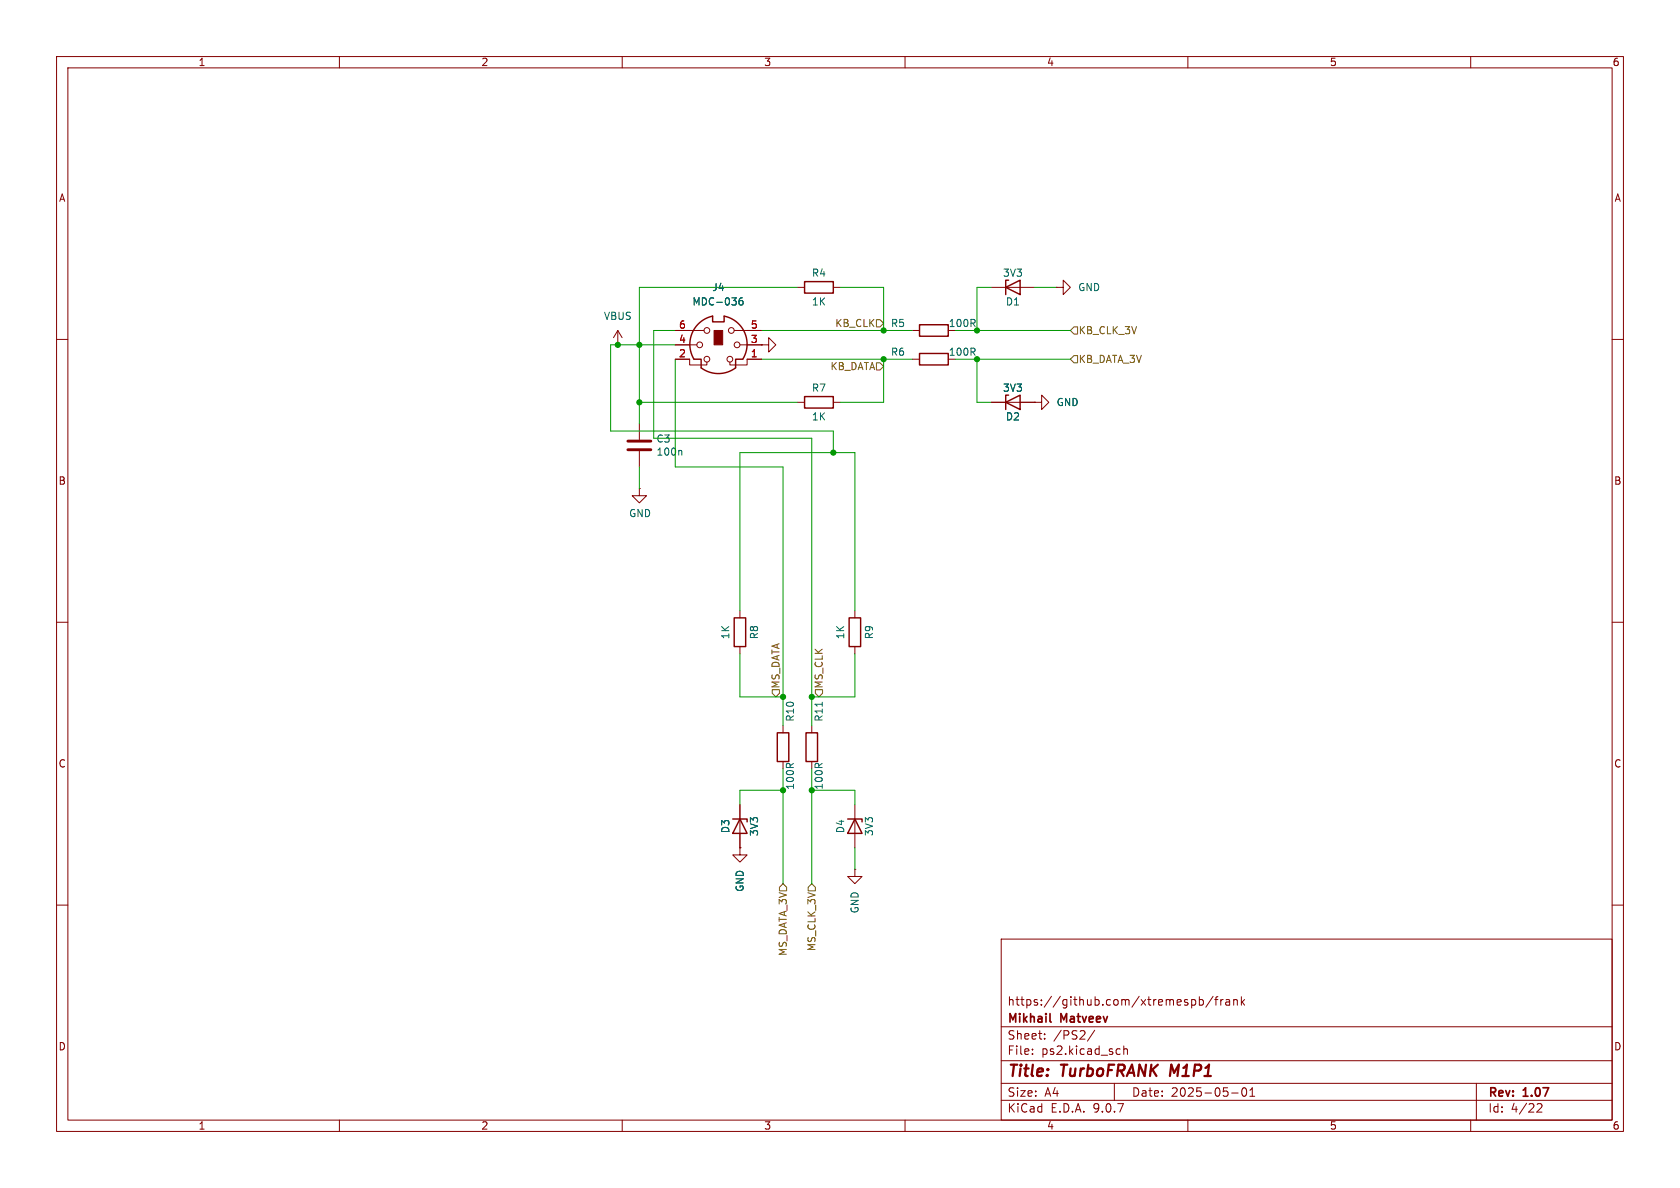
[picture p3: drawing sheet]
(kicad_sch
 (version 20250114)
 (generator "eeschema")
 (generator_version "9.0")
 (paper "A4")
 (title_block
  (title "${NAME}")
  (date "2025-05-01")
  (rev "${VERSION}")
  (company "Mikhail Matveev")
  (comment 1 "https://github.com/xtremespb/frank"))
 (lib_symbols
  (symbol "Connector:Mini-DIN-6"
   (pin_names
    (offset 1.016)) (exclude_from_sim no) (in_bom yes) (on_board yes)
   (property "Reference" "J" (at 0 6.35 0) (effects (font (size 1.27 1.27))))
   (property "Value" "Mini-DIN-6" (at 0 -6.35 0) (effects (font (size 1.27 1.27))))
   (property "Footprint" "" (at 0 0 0) (effects (font (size 1.27 1.27)) (hide yes)))
   (property "Datasheet" "http://service.powerdynamics.com/ec/Catalog17/Section%2011.pdf" (at 0 0 0) (effects (font (size 1.27 1.27)) (hide yes)))
   (property "Description" "6-pin Mini-DIN connector" (at 0 0 0) (effects (font (size 1.27 1.27)) (hide yes)))
   (symbol "Mini-DIN-6_0_1"
    (polyline (pts (xy -4.318 -2.54) (xy -3.048 -2.54) (xy -3.048 -4.064)) (stroke (width 0.254) (type default)) (fill (type none)))
    (polyline (pts (xy -3.81 0) (xy -5.08 0)) (stroke (width 0) (type default)) (fill (type none)))
    (circle (center -3.302 0) (radius 0.508) (stroke (width 0) (type default)) (fill (type none)))
    (polyline (pts (xy -2.54 2.54) (xy -5.08 2.54)) (stroke (width 0) (type default)) (fill (type none)))
    (circle (center -2.032 2.54) (radius 0.508) (stroke (width 0) (type default)) (fill (type none)))
    (circle (center -2.032 -2.54) (radius 0.508) (stroke (width 0) (type default)) (fill (type none)))
    (polyline (pts (xy -2.032 -3.048) (xy -2.032 -3.556) (xy -5.08 -3.556) (xy -5.08 -2.54)) (stroke (width 0) (type default)) (fill (type none)))
    (polyline (pts (xy -1.016 5.08) (xy -1.016 4.064) (xy 1.016 4.064) (xy 1.016 5.08)) (stroke (width 0.254) (type default)) (fill (type none)))
    (rectangle (start -0.762 2.54) (end 0.762 0) (stroke (width 0) (type default)) (fill (type outline)))
    (arc (start 3.048 -4.064) (mid 0 -5.08) (end -3.048 -4.064) (stroke (width 0.254) (type default)) (fill (type none)))
    (arc (start 1.016 5.08) (mid 4.6646 2.1356) (end 4.318 -2.54) (stroke (width 0.254) (type default)) (fill (type none)))
    (arc (start -4.318 -2.54) (mid -4.6241 2.1181) (end -1.016 5.08) (stroke (width 0.254) (type default)) (fill (type none)))
    (circle (center 2.032 -2.54) (radius 0.508) (stroke (width 0) (type default)) (fill (type none)))
    (polyline (pts (xy 2.032 -3.048) (xy 2.032 -3.556) (xy 5.08 -3.556) (xy 5.08 -2.54)) (stroke (width 0) (type default)) (fill (type none)))
    (circle (center 2.286 2.54) (radius 0.508) (stroke (width 0) (type default)) (fill (type none)))
    (polyline (pts (xy 2.794 2.54) (xy 5.08 2.54)) (stroke (width 0) (type default)) (fill (type none)))
    (circle (center 3.302 0) (radius 0.508) (stroke (width 0) (type default)) (fill (type none)))
    (polyline (pts (xy 4.318 -2.54) (xy 3.048 -2.54) (xy 3.048 -4.064)) (stroke (width 0.254) (type default)) (fill (type none)))
    (polyline (pts (xy 5.08 0) (xy 3.81 0)) (stroke (width 0) (type default)) (fill (type none))))
   (symbol "Mini-DIN-6_1_1"
    (pin passive line (at -7.62 2.54 0) (length 2.54) (name "~" (effects (font (size 1.27 1.27)))) (number "6" (effects (font (size 1.27 1.27)))))
    (pin passive line (at -7.62 0 0) (length 2.54) (name "~" (effects (font (size 1.27 1.27)))) (number "4" (effects (font (size 1.27 1.27)))))
    (pin passive line (at -7.62 -2.54 0) (length 2.54) (name "~" (effects (font (size 1.27 1.27)))) (number "2" (effects (font (size 1.27 1.27)))))
    (pin passive line (at 7.62 2.54 180) (length 2.54) (name "~" (effects (font (size 1.27 1.27)))) (number "5" (effects (font (size 1.27 1.27)))))
    (pin passive line (at 7.62 0 180) (length 2.54) (name "~" (effects (font (size 1.27 1.27)))) (number "3" (effects (font (size 1.27 1.27)))))
    (pin passive line (at 7.62 -2.54 180) (length 2.54) (name "~" (effects (font (size 1.27 1.27)))) (number "1" (effects (font (size 1.27 1.27))))))
   (embedded_fonts no))
  (symbol "Device:C"
   (pin_numbers (hide yes))
   (pin_names
    (offset 0.254)) (exclude_from_sim no) (in_bom yes) (on_board yes)
   (property "Reference" "C" (at 0.635 2.54 0) (effects (font (size 1.27 1.27)) (justify left)))
   (property "Value" "C" (at 0.635 -2.54 0) (effects (font (size 1.27 1.27)) (justify left)))
   (property "Footprint" "" (at 0.9652 -3.81 0) (effects (font (size 1.27 1.27)) (hide yes)))
   (property "Datasheet" "~" (at 0 0 0) (effects (font (size 1.27 1.27)) (hide yes)))
   (property "Description" "Unpolarized capacitor" (at 0 0 0) (effects (font (size 1.27 1.27)) (hide yes)))
   (symbol "C_0_1"
    (polyline (pts (xy -2.032 0.762) (xy 2.032 0.762)) (stroke (width 0.508) (type default)) (fill (type none)))
    (polyline (pts (xy -2.032 -0.762) (xy 2.032 -0.762)) (stroke (width 0.508) (type default)) (fill (type none))))
   (symbol "C_1_1"
    (pin passive line (at 0 3.81 270) (length 2.794) (name "~" (effects (font (size 1.27 1.27)))) (number "1" (effects (font (size 1.27 1.27)))))
    (pin passive line (at 0 -3.81 90) (length 2.794) (name "~" (effects (font (size 1.27 1.27)))) (number "2" (effects (font (size 1.27 1.27))))))
   (embedded_fonts no))
  (symbol "Device:D_Zener"
   (pin_numbers (hide yes))
   (pin_names
    (offset 1.016) (hide yes)) (exclude_from_sim no) (in_bom yes) (on_board yes)
   (property "Reference" "D" (at 0 2.54 0) (effects (font (size 1.27 1.27))))
   (property "Value" "D_Zener" (at 0 -2.54 0) (effects (font (size 1.27 1.27))))
   (property "Footprint" "" (at 0 0 0) (effects (font (size 1.27 1.27)) (hide yes)))
   (property "Datasheet" "~" (at 0 0 0) (effects (font (size 1.27 1.27)) (hide yes)))
   (property "Description" "Zener diode" (at 0 0 0) (effects (font (size 1.27 1.27)) (hide yes)))
   (symbol "D_Zener_0_1"
    (polyline (pts (xy -1.27 -1.27) (xy -1.27 1.27) (xy -0.762 1.27)) (stroke (width 0.254) (type default)) (fill (type none)))
    (polyline (pts (xy 1.27 0) (xy -1.27 0)) (stroke (width 0) (type default)) (fill (type none)))
    (polyline (pts (xy 1.27 -1.27) (xy 1.27 1.27) (xy -1.27 0) (xy 1.27 -1.27)) (stroke (width 0.254) (type default)) (fill (type none))))
   (symbol "D_Zener_1_1"
    (pin passive line (at -3.81 0 0) (length 2.54) (name "K" (effects (font (size 1.27 1.27)))) (number "1" (effects (font (size 1.27 1.27)))))
    (pin passive line (at 3.81 0 180) (length 2.54) (name "A" (effects (font (size 1.27 1.27)))) (number "2" (effects (font (size 1.27 1.27))))))
   (embedded_fonts no))
  (symbol "Device:R"
   (pin_numbers (hide yes))
   (pin_names
    (offset 0)) (exclude_from_sim no) (in_bom yes) (on_board yes)
   (property "Reference" "R" (at 2.032 0 90) (effects (font (size 1.27 1.27))))
   (property "Value" "R" (at 0 0 90) (effects (font (size 1.27 1.27))))
   (property "Footprint" "" (at -1.778 0 90) (effects (font (size 1.27 1.27)) (hide yes)))
   (property "Datasheet" "~" (at 0 0 0) (effects (font (size 1.27 1.27)) (hide yes)))
   (property "Description" "Resistor" (at 0 0 0) (effects (font (size 1.27 1.27)) (hide yes)))
   (symbol "R_0_1"
    (rectangle (start -1.016 -2.54) (end 1.016 2.54) (stroke (width 0.254) (type default)) (fill (type none))))
   (symbol "R_1_1"
    (pin passive line (at 0 3.81 270) (length 1.27) (name "~" (effects (font (size 1.27 1.27)))) (number "1" (effects (font (size 1.27 1.27)))))
    (pin passive line (at 0 -3.81 90) (length 1.27) (name "~" (effects (font (size 1.27 1.27)))) (number "2" (effects (font (size 1.27 1.27))))))
   (embedded_fonts no))
  (symbol "GND_1"
   (power)
   (pin_numbers (hide yes))
   (pin_names
    (offset 0) (hide yes)) (exclude_from_sim no) (in_bom yes) (on_board yes)
   (property "Reference" "#PWR" (at 0 -6.35 0) (effects (font (size 1.27 1.27)) (hide yes)))
   (property "Value" "GND" (at 0 -3.81 0) (effects (font (size 1.27 1.27))))
   (property "Footprint" "" (at 0 0 0) (effects (font (size 1.27 1.27)) (hide yes)))
   (property "Datasheet" "" (at 0 0 0) (effects (font (size 1.27 1.27)) (hide yes)))
   (property "Description" "Power symbol creates a global label with name \"GND\" , ground" (at 0 0 0) (effects (font (size 1.27 1.27)) (hide yes)))
   (symbol "GND_1_0_1"
    (polyline (pts (xy 0 0) (xy 0 -1.27) (xy 1.27 -1.27) (xy 0 -2.54) (xy -1.27 -1.27) (xy 0 -1.27)) (stroke (width 0) (type default)) (fill (type none))))
   (symbol "GND_1_1_1"
    (pin power_in line (at 0 0 270) (length 0) (name "~" (effects (font (size 1.27 1.27)))) (number "1" (effects (font (size 1.27 1.27))))))
   (embedded_fonts no))
  (symbol "GND_2"
   (power)
   (pin_numbers (hide yes))
   (pin_names
    (offset 0) (hide yes)) (exclude_from_sim no) (in_bom yes) (on_board yes)
   (property "Reference" "#PWR" (at 0 -6.35 0) (effects (font (size 1.27 1.27)) (hide yes)))
   (property "Value" "GND" (at 0 -3.81 0) (effects (font (size 1.27 1.27))))
   (property "Footprint" "" (at 0 0 0) (effects (font (size 1.27 1.27)) (hide yes)))
   (property "Datasheet" "" (at 0 0 0) (effects (font (size 1.27 1.27)) (hide yes)))
   (property "Description" "Power symbol creates a global label with name \"GND\" , ground" (at 0 0 0) (effects (font (size 1.27 1.27)) (hide yes)))
   (symbol "GND_2_0_1"
    (polyline (pts (xy 0 0) (xy 0 -1.27) (xy 1.27 -1.27) (xy 0 -2.54) (xy -1.27 -1.27) (xy 0 -1.27)) (stroke (width 0) (type default)) (fill (type none))))
   (symbol "GND_2_1_1"
    (pin power_in line (at 0 0 270) (length 0) (name "~" (effects (font (size 1.27 1.27)))) (number "1" (effects (font (size 1.27 1.27))))))
   (embedded_fonts no))
  (symbol "GND_3"
   (power)
   (pin_numbers (hide yes))
   (pin_names
    (offset 0) (hide yes)) (exclude_from_sim no) (in_bom yes) (on_board yes)
   (property "Reference" "#PWR" (at 0 -6.35 0) (effects (font (size 1.27 1.27)) (hide yes)))
   (property "Value" "GND" (at 0 -3.81 0) (effects (font (size 1.27 1.27))))
   (property "Footprint" "" (at 0 0 0) (effects (font (size 1.27 1.27)) (hide yes)))
   (property "Datasheet" "" (at 0 0 0) (effects (font (size 1.27 1.27)) (hide yes)))
   (property "Description" "Power symbol creates a global label with name \"GND\" , ground" (at 0 0 0) (effects (font (size 1.27 1.27)) (hide yes)))
   (symbol "GND_3_0_1"
    (polyline (pts (xy 0 0) (xy 0 -1.27) (xy 1.27 -1.27) (xy 0 -2.54) (xy -1.27 -1.27) (xy 0 -1.27)) (stroke (width 0) (type default)) (fill (type none))))
   (symbol "GND_3_1_1"
    (pin power_in line (at 0 0 270) (length 0) (name "~" (effects (font (size 1.27 1.27)))) (number "1" (effects (font (size 1.27 1.27))))))
   (embedded_fonts no))
  (symbol "GND_4"
   (power)
   (pin_numbers (hide yes))
   (pin_names
    (offset 0) (hide yes)) (exclude_from_sim no) (in_bom yes) (on_board yes)
   (property "Reference" "#PWR" (at 0 -6.35 0) (effects (font (size 1.27 1.27)) (hide yes)))
   (property "Value" "GND" (at 0 -3.81 0) (effects (font (size 1.27 1.27))))
   (property "Footprint" "" (at 0 0 0) (effects (font (size 1.27 1.27)) (hide yes)))
   (property "Datasheet" "" (at 0 0 0) (effects (font (size 1.27 1.27)) (hide yes)))
   (property "Description" "Power symbol creates a global label with name \"GND\" , ground" (at 0 0 0) (effects (font (size 1.27 1.27)) (hide yes)))
   (symbol "GND_4_0_1"
    (polyline (pts (xy 0 0) (xy 0 -1.27) (xy 1.27 -1.27) (xy 0 -2.54) (xy -1.27 -1.27) (xy 0 -1.27)) (stroke (width 0) (type default)) (fill (type none))))
   (symbol "GND_4_1_1"
    (pin power_in line (at 0 0 270) (length 0) (name "~" (effects (font (size 1.27 1.27)))) (number "1" (effects (font (size 1.27 1.27))))))
   (embedded_fonts no))
  (symbol "GND_6"
   (power)
   (pin_numbers (hide yes))
   (pin_names
    (offset 0) (hide yes)) (exclude_from_sim no) (in_bom yes) (on_board yes)
   (property "Reference" "#PWR" (at 0 -6.35 0) (effects (font (size 1.27 1.27)) (hide yes)))
   (property "Value" "GND" (at 0 -3.81 0) (effects (font (size 1.27 1.27))))
   (property "Footprint" "" (at 0 0 0) (effects (font (size 1.27 1.27)) (hide yes)))
   (property "Datasheet" "" (at 0 0 0) (effects (font (size 1.27 1.27)) (hide yes)))
   (property "Description" "Power symbol creates a global label with name \"GND\" , ground" (at 0 0 0) (effects (font (size 1.27 1.27)) (hide yes)))
   (symbol "GND_6_0_1"
    (polyline (pts (xy 0 0) (xy 0 -1.27) (xy 1.27 -1.27) (xy 0 -2.54) (xy -1.27 -1.27) (xy 0 -1.27)) (stroke (width 0) (type default)) (fill (type none))))
   (symbol "GND_6_1_1"
    (pin power_in line (at 0 0 270) (length 0) (name "~" (effects (font (size 1.27 1.27)))) (number "1" (effects (font (size 1.27 1.27))))))
   (embedded_fonts no))
  (symbol "power:GND"
   (power)
   (pin_numbers (hide yes))
   (pin_names
    (offset 0) (hide yes)) (exclude_from_sim no) (in_bom yes) (on_board yes)
   (property "Reference" "#PWR" (at 0 -6.35 0) (effects (font (size 1.27 1.27)) (hide yes)))
   (property "Value" "GND" (at 0 -3.81 0) (effects (font (size 1.27 1.27))))
   (property "Footprint" "" (at 0 0 0) (effects (font (size 1.27 1.27)) (hide yes)))
   (property "Datasheet" "" (at 0 0 0) (effects (font (size 1.27 1.27)) (hide yes)))
   (property "Description" "Power symbol creates a global label with name \"GND\" , ground" (at 0 0 0) (effects (font (size 1.27 1.27)) (hide yes)))
   (symbol "GND_0_1"
    (polyline (pts (xy 0 0) (xy 0 -1.27) (xy 1.27 -1.27) (xy 0 -2.54) (xy -1.27 -1.27) (xy 0 -1.27)) (stroke (width 0) (type default)) (fill (type none))))
   (symbol "GND_1_1"
    (pin power_in line (at 0 0 270) (length 0) (name "~" (effects (font (size 1.27 1.27)))) (number "1" (effects (font (size 1.27 1.27))))))
   (embedded_fonts no))
  (symbol "power:VBUS"
   (power)
   (pin_numbers (hide yes))
   (pin_names
    (offset 0) (hide yes)) (exclude_from_sim no) (in_bom yes) (on_board yes)
   (property "Reference" "#PWR" (at 0 -3.81 0) (effects (font (size 1.27 1.27)) (hide yes)))
   (property "Value" "VBUS" (at 0 3.556 0) (effects (font (size 1.27 1.27))))
   (property "Footprint" "" (at 0 0 0) (effects (font (size 1.27 1.27)) (hide yes)))
   (property "Datasheet" "" (at 0 0 0) (effects (font (size 1.27 1.27)) (hide yes)))
   (property "Description" "Power symbol creates a global label with name \"VBUS\"" (at 0 0 0) (effects (font (size 1.27 1.27)) (hide yes)))
   (symbol "VBUS_0_1"
    (polyline (pts (xy -0.762 1.27) (xy 0 2.54)) (stroke (width 0) (type default)) (fill (type none)))
    (polyline (pts (xy 0 2.54) (xy 0.762 1.27)) (stroke (width 0) (type default)) (fill (type none)))
    (polyline (pts (xy 0 0) (xy 0 2.54)) (stroke (width 0) (type default)) (fill (type none))))
   (symbol "VBUS_1_1"
    (pin power_in line (at 0 0 90) (length 0) (name "~" (effects (font (size 1.27 1.27)))) (number "1" (effects (font (size 1.27 1.27))))))
   (embedded_fonts no)))
 (junction
  (at 172.72 63.5)
  (diameter 0)
  (color 0 0 0 0))
 (junction
  (at 138.43 139.7)
  (diameter 0)
  (color 0 0 0 0))
 (junction
  (at 147.32 80.01)
  (diameter 0)
  (color 0 0 0 0))
 (junction
  (at 138.43 123.19)
  (diameter 0)
  (color 0 0 0 0))
 (junction
  (at 156.21 58.42)
  (diameter 0)
  (color 0 0 0 0))
 (junction
  (at 113.03 60.96)
  (diameter 0)
  (color 0 0 0 0))
 (junction
  (at 172.72 58.42)
  (diameter 0)
  (color 0 0 0 0))
 (junction
  (at 143.51 139.7)
  (diameter 0)
  (color 0 0 0 0))
 (junction
  (at 113.03 71.12)
  (diameter 0)
  (color 0 0 0 0))
 (junction
  (at 143.51 123.19)
  (diameter 0)
  (color 0 0 0 0))
 (junction
  (at 156.21 63.5)
  (diameter 0)
  (color 0 0 0 0))
 (junction
  (at 109.22 60.96)
  (diameter 0)
  (color 0 0 0 0))
 (wire
  (pts (xy 138.43 139.7) (xy 138.43 156.21))
  (stroke (width 0) (type default)))
 (wire
  (pts (xy 151.13 123.19) (xy 143.51 123.19))
  (stroke (width 0) (type default)))
 (wire
  (pts (xy 151.13 139.7) (xy 143.51 139.7))
  (stroke (width 0) (type default)))
 (wire
  (pts (xy 156.21 63.5) (xy 161.29 63.5))
  (stroke (width 0) (type default)))
 (wire
  (pts (xy 156.21 58.42) (xy 161.29 58.42))
  (stroke (width 0) (type default)))
 (wire
  (pts (xy 140.97 71.12) (xy 113.03 71.12))
  (stroke (width 0) (type default)))
 (wire
  (pts (xy 130.81 107.95) (xy 130.81 80.01))
  (stroke (width 0) (type default)))
 (wire
  (pts (xy 130.81 115.57) (xy 130.81 123.19))
  (stroke (width 0) (type default)))
 (wire
  (pts (xy 109.22 60.96) (xy 107.95 60.96))
  (stroke (width 0) (type default)))
 (wire
  (pts (xy 113.03 71.12) (xy 113.03 74.93))
  (stroke (width 0) (type default)))
 (wire
  (pts (xy 113.03 50.8) (xy 113.03 60.96))
  (stroke (width 0) (type default)))
 (wire
  (pts (xy 143.51 139.7) (xy 143.51 135.89))
  (stroke (width 0) (type default)))
 (wire
  (pts (xy 143.51 139.7) (xy 143.51 156.21))
  (stroke (width 0) (type default)))
 (wire
  (pts (xy 119.38 63.5) (xy 119.38 82.55))
  (stroke (width 0) (type default)))
 (wire
  (pts (xy 182.88 50.8) (xy 186.69 50.8))
  (stroke (width 0) (type default)))
 (wire
  (pts (xy 151.13 142.24) (xy 151.13 139.7))
  (stroke (width 0) (type default)))
 (wire
  (pts (xy 172.72 63.5) (xy 168.91 63.5))
  (stroke (width 0) (type default)))
 (wire
  (pts (xy 172.72 71.12) (xy 172.72 63.5))
  (stroke (width 0) (type default)))
 (wire
  (pts (xy 151.13 115.57) (xy 151.13 123.19))
  (stroke (width 0) (type default)))
 (wire
  (pts (xy 172.72 63.5) (xy 189.23 63.5))
  (stroke (width 0) (type default)))
 (wire
  (pts (xy 113.03 71.12) (xy 113.03 60.96))
  (stroke (width 0) (type default)))
 (wire
  (pts (xy 140.97 50.8) (xy 113.03 50.8))
  (stroke (width 0) (type default)))
 (wire
  (pts (xy 119.38 58.42) (xy 115.57 58.42))
  (stroke (width 0) (type default)))
 (wire
  (pts (xy 147.32 76.2) (xy 147.32 80.01))
  (stroke (width 0) (type default)))
 (wire
  (pts (xy 147.32 80.01) (xy 151.13 80.01))
  (stroke (width 0) (type default)))
 (wire
  (pts (xy 130.81 139.7) (xy 138.43 139.7))
  (stroke (width 0) (type default)))
 (wire
  (pts (xy 175.26 71.12) (xy 172.72 71.12))
  (stroke (width 0) (type default)))
 (wire
  (pts (xy 138.43 123.19) (xy 130.81 123.19))
  (stroke (width 0) (type default)))
 (wire
  (pts (xy 175.26 50.8) (xy 172.72 50.8))
  (stroke (width 0) (type default)))
 (wire
  (pts (xy 134.62 63.5) (xy 156.21 63.5))
  (stroke (width 0) (type default)))
 (wire
  (pts (xy 115.57 58.42) (xy 115.57 77.47))
  (stroke (width 0) (type default)))
 (wire
  (pts (xy 172.72 58.42) (xy 189.23 58.42))
  (stroke (width 0) (type default)))
 (wire
  (pts (xy 119.38 82.55) (xy 138.43 82.55))
  (stroke (width 0) (type default)))
 (wire
  (pts (xy 172.72 50.8) (xy 172.72 58.42))
  (stroke (width 0) (type default)))
 (wire
  (pts (xy 113.03 60.96) (xy 119.38 60.96))
  (stroke (width 0) (type default)))
 (wire
  (pts (xy 113.03 60.96) (xy 109.22 60.96))
  (stroke (width 0) (type default)))
 (wire
  (pts (xy 148.59 71.12) (xy 156.21 71.12))
  (stroke (width 0) (type default)))
 (wire
  (pts (xy 156.21 50.8) (xy 156.21 58.42))
  (stroke (width 0) (type default)))
 (wire
  (pts (xy 107.95 76.2) (xy 147.32 76.2))
  (stroke (width 0) (type default)))
 (wire
  (pts (xy 143.51 123.19) (xy 143.51 128.27))
  (stroke (width 0) (type default)))
 (wire
  (pts (xy 130.81 142.24) (xy 130.81 139.7))
  (stroke (width 0) (type default)))
 (wire
  (pts (xy 138.43 82.55) (xy 138.43 123.19))
  (stroke (width 0) (type default)))
 (wire
  (pts (xy 138.43 139.7) (xy 138.43 135.89))
  (stroke (width 0) (type default)))
 (wire
  (pts (xy 115.57 77.47) (xy 143.51 77.47))
  (stroke (width 0) (type default)))
 (wire
  (pts (xy 107.95 60.96) (xy 107.95 76.2))
  (stroke (width 0) (type default)))
 (wire
  (pts (xy 134.62 58.42) (xy 156.21 58.42))
  (stroke (width 0) (type default)))
 (wire
  (pts (xy 151.13 107.95) (xy 151.13 80.01))
  (stroke (width 0) (type default)))
 (wire
  (pts (xy 148.59 50.8) (xy 156.21 50.8))
  (stroke (width 0) (type default)))
 (wire
  (pts (xy 113.03 82.55) (xy 113.03 86.36))
  (stroke (width 0) (type default)))
 (wire
  (pts (xy 130.81 80.01) (xy 147.32 80.01))
  (stroke (width 0) (type default)))
 (wire
  (pts (xy 156.21 63.5) (xy 156.21 71.12))
  (stroke (width 0) (type default)))
 (wire
  (pts (xy 143.51 77.47) (xy 143.51 123.19))
  (stroke (width 0) (type default)))
 (wire
  (pts (xy 138.43 123.19) (xy 138.43 128.27))
  (stroke (width 0) (type default)))
 (wire
  (pts (xy 172.72 58.42) (xy 168.91 58.42))
  (stroke (width 0) (type default)))
 (wire
  (pts (xy 151.13 149.86) (xy 151.13 153.67))
  (stroke (width 0) (type default)))
 (hierarchical_label "MS_CLK_3V"
  (shape input)
  (at 143.51 156.21 270)
  (effects (font (size 1.27 1.27)) (justify right)))
 (hierarchical_label "MS_CLK"
  (shape input)
  (at 144.78 123.19 90)
  (effects (font (size 1.27 1.27)) (justify left)))
 (hierarchical_label "KB_CLK"
  (shape input)
  (at 156.21 57.15 180)
  (effects (font (size 1.27 1.27)) (justify right)))
 (hierarchical_label "KB_DATA_3V"
  (shape input)
  (at 189.23 63.5 0)
  (effects (font (size 1.27 1.27)) (justify left)))
 (hierarchical_label "MS_DATA_3V"
  (shape input)
  (at 138.43 156.21 270)
  (effects (font (size 1.27 1.27)) (justify right)))
 (hierarchical_label "MS_DATA"
  (shape input)
  (at 137.16 123.19 90)
  (effects (font (size 1.27 1.27)) (justify left)))
 (hierarchical_label "KB_CLK_3V"
  (shape input)
  (at 189.23 58.42 0)
  (effects (font (size 1.27 1.27)) (justify left)))
 (hierarchical_label "KB_DATA"
  (shape input)
  (at 156.21 64.77 180)
  (effects (font (size 1.27 1.27)) (justify right)))
 (symbol
  (lib_name "GND_6")
  (lib_id "power:GND")
  (at 182.88 71.12 90)
  (unit 1)
  (exclude_from_sim no)
  (in_bom yes)
  (on_board yes)
  (dnp no)
  (fields_autoplaced yes)
  (property "Reference" "#PWR023" (at 189.23 71.12 0) (effects (font (size 1.27 1.27)) (hide yes)))
  (property "Value" "GND" (at 186.69 71.1199 90) (effects (font (size 1.27 1.27)) (justify right)))
  (property "Footprint" "" (at 182.88 71.12 0) (effects (font (size 1.27 1.27)) (hide yes)))
  (property "Datasheet" "" (at 182.88 71.12 0) (effects (font (size 1.27 1.27)) (hide yes)))
  (property "Description" "Power symbol creates a global label with name \"GND\" , ground" (at 182.88 71.12 0) (effects (font (size 1.27 1.27)) (hide yes)))
  (pin "1"))
 (symbol
  (lib_id "Device:D_Zener")
  (at 179.07 71.12 0)
  (unit 1)
  (exclude_from_sim no)
  (in_bom yes)
  (on_board yes)
  (dnp no)
  (property "Reference" "D2" (at 179.07 73.66 0) (effects (font (size 1.27 1.27))))
  (property "Value" "3V3" (at 179.07 68.58 0) (effects (font (size 1.27 1.27))))
  (property "Footprint" "FRANK:Diode (SOD-323)" (at 179.07 71.12 0) (effects (font (size 1.27 1.27)) (hide yes)))
  (property "Datasheet" "https://www.vishay.com/docs/83335/bzx384g.pdf" (at 179.07 71.12 0) (effects (font (size 1.27 1.27)) (hide yes)))
  (property "Description" "" (at 179.07 71.12 0) (effects (font (size 1.27 1.27)) (hide yes)))
  (property "AliExpress" "https://www.aliexpress.com/item/1005006143480992.html" (at 179.07 71.12 0) (effects (font (size 1.27 1.27)) (hide yes)))
  (pin "1")
  (pin "2"))
 (symbol
  (lib_name "GND_3")
  (lib_id "power:GND")
  (at 113.03 86.36 0)
  (unit 1)
  (exclude_from_sim no)
  (in_bom yes)
  (on_board yes)
  (dnp no)
  (property "Reference" "#PWR024" (at 113.03 92.71 0) (effects (font (size 1.27 1.27)) (hide yes)))
  (property "Value" "GND" (at 113.157 90.7542 0) (effects (font (size 1.27 1.27))))
  (property "Footprint" "" (at 113.03 86.36 0) (effects (font (size 1.27 1.27)) (hide yes)))
  (property "Datasheet" "" (at 113.03 86.36 0) (effects (font (size 1.27 1.27)) (hide yes)))
  (property "Description" "Power symbol creates a global label with name \"GND\" , ground" (at 113.03 86.36 0) (effects (font (size 1.27 1.27)) (hide yes)))
  (pin "1"))
 (symbol
  (lib_id "Device:R")
  (at 130.81 111.76 0)
  (unit 1)
  (exclude_from_sim no)
  (in_bom yes)
  (on_board yes)
  (dnp no)
  (property "Reference" "R8" (at 133.35 111.76 90) (effects (font (size 1.27 1.27))))
  (property "Value" "1K" (at 128.27 111.76 90) (effects (font (size 1.27 1.27))))
  (property "Footprint" "FRANK:Resistor (0805)" (at 129.032 111.76 90) (effects (font (size 1.27 1.27)) (hide yes)))
  (property "Datasheet" "https://www.vishay.com/docs/28952/mcs0402at-mct0603at-mcu0805at-mca1206at.pdf" (at 130.81 111.76 0) (effects (font (size 1.27 1.27)) (hide yes)))
  (property "Description" "" (at 130.81 111.76 0) (effects (font (size 1.27 1.27)) (hide yes)))
  (property "AliExpress" "https://www.aliexpress.com/item/1005005945735199.html" (at 130.81 111.76 0) (effects (font (size 1.27 1.27)) (hide yes)))
  (pin "1")
  (pin "2"))
 (symbol
  (lib_name "GND_1")
  (lib_id "power:GND")
  (at 151.13 153.67 0)
  (unit 1)
  (exclude_from_sim no)
  (in_bom yes)
  (on_board yes)
  (dnp no)
  (fields_autoplaced yes)
  (property "Reference" "#PWR026" (at 151.13 160.02 0) (effects (font (size 1.27 1.27)) (hide yes)))
  (property "Value" "GND" (at 151.1301 157.48 90) (effects (font (size 1.27 1.27)) (justify right)))
  (property "Footprint" "" (at 151.13 153.67 0) (effects (font (size 1.27 1.27)) (hide yes)))
  (property "Datasheet" "" (at 151.13 153.67 0) (effects (font (size 1.27 1.27)) (hide yes)))
  (property "Description" "Power symbol creates a global label with name \"GND\" , ground" (at 151.13 153.67 0) (effects (font (size 1.27 1.27)) (hide yes)))
  (pin "1"))
 (symbol
  (lib_id "Device:R")
  (at 165.1 63.5 90)
  (unit 1)
  (exclude_from_sim no)
  (in_bom yes)
  (on_board yes)
  (dnp no)
  (property "Reference" "R6" (at 158.75 62.23 90) (effects (font (size 1.27 1.27))))
  (property "Value" "100R" (at 170.18 62.23 90) (effects (font (size 1.27 1.27))))
  (property "Footprint" "FRANK:Resistor (0805)" (at 165.1 65.278 90) (effects (font (size 1.27 1.27)) (hide yes)))
  (property "Datasheet" "https://www.vishay.com/docs/28952/mcs0402at-mct0603at-mcu0805at-mca1206at.pdf" (at 165.1 63.5 0) (effects (font (size 1.27 1.27)) (hide yes)))
  (property "Description" "" (at 165.1 63.5 0) (effects (font (size 1.27 1.27)) (hide yes)))
  (property "AliExpress" "https://www.aliexpress.com/item/1005005945735199.html" (at 165.1 63.5 0) (effects (font (size 1.27 1.27)) (hide yes)))
  (pin "1")
  (pin "2"))
 (symbol
  (lib_id "Device:R")
  (at 151.13 111.76 0)
  (unit 1)
  (exclude_from_sim no)
  (in_bom yes)
  (on_board yes)
  (dnp no)
  (property "Reference" "R9" (at 153.67 111.76 90) (effects (font (size 1.27 1.27))))
  (property "Value" "1K" (at 148.59 111.76 90) (effects (font (size 1.27 1.27))))
  (property "Footprint" "FRANK:Resistor (0805)" (at 149.352 111.76 90) (effects (font (size 1.27 1.27)) (hide yes)))
  (property "Datasheet" "https://www.vishay.com/docs/28952/mcs0402at-mct0603at-mcu0805at-mca1206at.pdf" (at 151.13 111.76 0) (effects (font (size 1.27 1.27)) (hide yes)))
  (property "Description" "" (at 151.13 111.76 0) (effects (font (size 1.27 1.27)) (hide yes)))
  (property "AliExpress" "https://www.aliexpress.com/item/1005005945735199.html" (at 151.13 111.76 0) (effects (font (size 1.27 1.27)) (hide yes)))
  (pin "1")
  (pin "2"))
 (symbol
  (lib_id "Device:R")
  (at 165.1 58.42 90)
  (unit 1)
  (exclude_from_sim no)
  (in_bom yes)
  (on_board yes)
  (dnp no)
  (property "Reference" "R5" (at 158.75 57.15 90) (effects (font (size 1.27 1.27))))
  (property "Value" "100R" (at 170.18 57.15 90) (effects (font (size 1.27 1.27))))
  (property "Footprint" "FRANK:Resistor (0805)" (at 165.1 60.198 90) (effects (font (size 1.27 1.27)) (hide yes)))
  (property "Datasheet" "https://www.vishay.com/docs/28952/mcs0402at-mct0603at-mcu0805at-mca1206at.pdf" (at 165.1 58.42 0) (effects (font (size 1.27 1.27)) (hide yes)))
  (property "Description" "" (at 165.1 58.42 0) (effects (font (size 1.27 1.27)) (hide yes)))
  (property "AliExpress" "https://www.aliexpress.com/item/1005005945735199.html" (at 165.1 58.42 0) (effects (font (size 1.27 1.27)) (hide yes)))
  (pin "1")
  (pin "2"))
 (symbol
  (lib_id "Device:R")
  (at 138.43 132.08 0)
  (unit 1)
  (exclude_from_sim no)
  (in_bom yes)
  (on_board yes)
  (dnp no)
  (property "Reference" "R10" (at 139.7 125.73 90) (effects (font (size 1.27 1.27))))
  (property "Value" "100R" (at 139.7 137.16 90) (effects (font (size 1.27 1.27))))
  (property "Footprint" "FRANK:Resistor (0805)" (at 136.652 132.08 90) (effects (font (size 1.27 1.27)) (hide yes)))
  (property "Datasheet" "https://www.vishay.com/docs/28952/mcs0402at-mct0603at-mcu0805at-mca1206at.pdf" (at 138.43 132.08 0) (effects (font (size 1.27 1.27)) (hide yes)))
  (property "Description" "" (at 138.43 132.08 0) (effects (font (size 1.27 1.27)) (hide yes)))
  (property "AliExpress" "https://www.aliexpress.com/item/1005005945735199.html" (at 138.43 132.08 0) (effects (font (size 1.27 1.27)) (hide yes)))
  (pin "1")
  (pin "2"))
 (symbol
  (lib_name "GND_4")
  (lib_id "power:GND")
  (at 186.69 50.8 90)
  (unit 1)
  (exclude_from_sim no)
  (in_bom yes)
  (on_board yes)
  (dnp no)
  (fields_autoplaced yes)
  (property "Reference" "#PWR020" (at 193.04 50.8 0) (effects (font (size 1.27 1.27)) (hide yes)))
  (property "Value" "GND" (at 190.5 50.7999 90) (effects (font (size 1.27 1.27)) (justify right)))
  (property "Footprint" "" (at 186.69 50.8 0) (effects (font (size 1.27 1.27)) (hide yes)))
  (property "Datasheet" "" (at 186.69 50.8 0) (effects (font (size 1.27 1.27)) (hide yes)))
  (property "Description" "Power symbol creates a global label with name \"GND\" , ground" (at 186.69 50.8 0) (effects (font (size 1.27 1.27)) (hide yes)))
  (pin "1"))
 (symbol
  (lib_id "Device:D_Zener")
  (at 130.81 146.05 270)
  (unit 1)
  (exclude_from_sim no)
  (in_bom yes)
  (on_board yes)
  (dnp no)
  (property "Reference" "D3" (at 128.27 146.05 0) (effects (font (size 1.27 1.27))))
  (property "Value" "3V3" (at 133.35 146.05 0) (effects (font (size 1.27 1.27))))
  (property "Footprint" "FRANK:Diode (SOD-323)" (at 130.81 146.05 0) (effects (font (size 1.27 1.27)) (hide yes)))
  (property "Datasheet" "https://www.vishay.com/docs/83335/bzx384g.pdf" (at 130.81 146.05 0) (effects (font (size 1.27 1.27)) (hide yes)))
  (property "Description" "" (at 130.81 146.05 0) (effects (font (size 1.27 1.27)) (hide yes)))
  (property "AliExpress" "https://www.aliexpress.com/item/1005006143480992.html" (at 130.81 146.05 0) (effects (font (size 1.27 1.27)) (hide yes)))
  (pin "1")
  (pin "2"))
 (symbol
  (lib_id "power:VBUS")
  (at 109.22 60.96 0)
  (unit 1)
  (exclude_from_sim no)
  (in_bom yes)
  (on_board yes)
  (dnp no)
  (fields_autoplaced yes)
  (property "Reference" "#PWR021" (at 109.22 64.77 0) (effects (font (size 1.27 1.27)) (hide yes)))
  (property "Value" "VBUS" (at 109.22 55.88 0) (effects (font (size 1.27 1.27))))
  (property "Footprint" "" (at 109.22 60.96 0) (effects (font (size 1.27 1.27)) (hide yes)))
  (property "Datasheet" "" (at 109.22 60.96 0) (effects (font (size 1.27 1.27)) (hide yes)))
  (property "Description" "Power symbol creates a global label with name \"VBUS\"" (at 109.22 60.96 0) (effects (font (size 1.27 1.27)) (hide yes)))
  (pin "1"))
 (symbol
  (lib_id "Device:R")
  (at 144.78 71.12 90)
  (unit 1)
  (exclude_from_sim no)
  (in_bom yes)
  (on_board yes)
  (dnp no)
  (property "Reference" "R7" (at 144.78 68.58 90) (effects (font (size 1.27 1.27))))
  (property "Value" "1K" (at 144.78 73.66 90) (effects (font (size 1.27 1.27))))
  (property "Footprint" "FRANK:Resistor (0805)" (at 144.78 72.898 90) (effects (font (size 1.27 1.27)) (hide yes)))
  (property "Datasheet" "https://www.vishay.com/docs/28952/mcs0402at-mct0603at-mcu0805at-mca1206at.pdf" (at 144.78 71.12 0) (effects (font (size 1.27 1.27)) (hide yes)))
  (property "Description" "" (at 144.78 71.12 0) (effects (font (size 1.27 1.27)) (hide yes)))
  (property "AliExpress" "https://www.aliexpress.com/item/1005005945735199.html" (at 144.78 71.12 0) (effects (font (size 1.27 1.27)) (hide yes)))
  (pin "1")
  (pin "2"))
 (symbol
  (lib_id "Device:R")
  (at 144.78 50.8 90)
  (unit 1)
  (exclude_from_sim no)
  (in_bom yes)
  (on_board yes)
  (dnp no)
  (property "Reference" "R4" (at 144.78 48.26 90) (effects (font (size 1.27 1.27))))
  (property "Value" "1K" (at 144.78 53.34 90) (effects (font (size 1.27 1.27))))
  (property "Footprint" "FRANK:Resistor (0805)" (at 144.78 52.578 90) (effects (font (size 1.27 1.27)) (hide yes)))
  (property "Datasheet" "https://www.vishay.com/docs/28952/mcs0402at-mct0603at-mcu0805at-mca1206at.pdf" (at 144.78 50.8 0) (effects (font (size 1.27 1.27)) (hide yes)))
  (property "Description" "" (at 144.78 50.8 0) (effects (font (size 1.27 1.27)) (hide yes)))
  (property "AliExpress" "https://www.aliexpress.com/item/1005005945735199.html" (at 144.78 50.8 0) (effects (font (size 1.27 1.27)) (hide yes)))
  (pin "1")
  (pin "2"))
 (symbol
  (lib_id "Connector:Mini-DIN-6")
  (at 127 60.96 0)
  (unit 1)
  (exclude_from_sim no)
  (in_bom yes)
  (on_board yes)
  (dnp no)
  (fields_autoplaced yes)
  (property "Reference" "J4" (at 127.0177 50.8 0) (effects (font (size 1.27 1.27))))
  (property "Value" "MDC-036" (at 127.0177 53.34 0) (effects (font (size 1.27 1.27))))
  (property "Footprint" "FRANK:MiniDIN (6 Pin, female)" (at 127 60.96 0) (effects (font (size 1.27 1.27)) (hide yes)))
  (property "Datasheet" "http://service.powerdynamics.com/ec/Catalog17/Section%2011.pdf" (at 127 60.96 0) (effects (font (size 1.27 1.27)) (hide yes)))
  (property "Description" "" (at 127 60.96 0) (effects (font (size 1.27 1.27)) (hide yes)))
  (property "AliExpress" "https://www.aliexpress.com/item/4000106131593.html" (at 127 60.96 0) (effects (font (size 1.27 1.27)) (hide yes)))
  (pin "1")
  (pin "2")
  (pin "3")
  (pin "4")
  (pin "5")
  (pin "6"))
 (symbol
  (lib_id "power:GND")
  (at 134.62 60.96 90)
  (unit 1)
  (exclude_from_sim no)
  (in_bom yes)
  (on_board yes)
  (dnp no)
  (property "Reference" "#PWR022" (at 140.97 60.96 0) (effects (font (size 1.27 1.27)) (hide yes)))
  (property "Value" "GND" (at 139.7 60.96 90) (effects (font (size 1.27 1.27)) (hide yes)))
  (property "Footprint" "" (at 134.62 60.96 0) (effects (font (size 1.27 1.27)) (hide yes)))
  (property "Datasheet" "" (at 134.62 60.96 0) (effects (font (size 1.27 1.27)) (hide yes)))
  (property "Description" "Power symbol creates a global label with name \"GND\" , ground" (at 134.62 60.96 0) (effects (font (size 1.27 1.27)) (hide yes)))
  (pin "1"))
 (symbol
  (lib_name "GND_2")
  (lib_id "power:GND")
  (at 130.81 149.86 0)
  (unit 1)
  (exclude_from_sim no)
  (in_bom yes)
  (on_board yes)
  (dnp no)
  (fields_autoplaced yes)
  (property "Reference" "#PWR025" (at 130.81 156.21 0) (effects (font (size 1.27 1.27)) (hide yes)))
  (property "Value" "GND" (at 130.8101 153.67 90) (effects (font (size 1.27 1.27)) (justify right)))
  (property "Footprint" "" (at 130.81 149.86 0) (effects (font (size 1.27 1.27)) (hide yes)))
  (property "Datasheet" "" (at 130.81 149.86 0) (effects (font (size 1.27 1.27)) (hide yes)))
  (property "Description" "Power symbol creates a global label with name \"GND\" , ground" (at 130.81 149.86 0) (effects (font (size 1.27 1.27)) (hide yes)))
  (pin "1"))
 (symbol
  (lib_id "Device:D_Zener")
  (at 179.07 50.8 0)
  (unit 1)
  (exclude_from_sim no)
  (in_bom yes)
  (on_board yes)
  (dnp no)
  (property "Reference" "D1" (at 179.07 53.34 0) (effects (font (size 1.27 1.27))))
  (property "Value" "3V3" (at 179.07 48.26 0) (effects (font (size 1.27 1.27))))
  (property "Footprint" "FRANK:Diode (SOD-323)" (at 179.07 50.8 0) (effects (font (size 1.27 1.27)) (hide yes)))
  (property "Datasheet" "https://www.vishay.com/docs/83335/bzx384g.pdf" (at 179.07 50.8 0) (effects (font (size 1.27 1.27)) (hide yes)))
  (property "Description" "" (at 179.07 50.8 0) (effects (font (size 1.27 1.27)) (hide yes)))
  (property "AliExpress" "https://www.aliexpress.com/item/1005006143480992.html" (at 179.07 50.8 0) (effects (font (size 1.27 1.27)) (hide yes)))
  (pin "1")
  (pin "2"))
 (symbol
  (lib_id "Device:R")
  (at 143.51 132.08 0)
  (unit 1)
  (exclude_from_sim no)
  (in_bom yes)
  (on_board yes)
  (dnp no)
  (property "Reference" "R11" (at 144.78 125.73 90) (effects (font (size 1.27 1.27))))
  (property "Value" "100R" (at 144.78 137.16 90) (effects (font (size 1.27 1.27))))
  (property "Footprint" "FRANK:Resistor (0805)" (at 141.732 132.08 90) (effects (font (size 1.27 1.27)) (hide yes)))
  (property "Datasheet" "https://www.vishay.com/docs/28952/mcs0402at-mct0603at-mcu0805at-mca1206at.pdf" (at 143.51 132.08 0) (effects (font (size 1.27 1.27)) (hide yes)))
  (property "Description" "" (at 143.51 132.08 0) (effects (font (size 1.27 1.27)) (hide yes)))
  (property "AliExpress" "https://www.aliexpress.com/item/1005005945735199.html" (at 143.51 132.08 0) (effects (font (size 1.27 1.27)) (hide yes)))
  (pin "1")
  (pin "2"))
 (symbol
  (lib_id "Device:D_Zener")
  (at 151.13 146.05 270)
  (unit 1)
  (exclude_from_sim no)
  (in_bom yes)
  (on_board yes)
  (dnp no)
  (property "Reference" "D4" (at 148.59 146.05 0) (effects (font (size 1.27 1.27))))
  (property "Value" "3V3" (at 153.67 146.05 0) (effects (font (size 1.27 1.27))))
  (property "Footprint" "FRANK:Diode (SOD-323)" (at 151.13 146.05 0) (effects (font (size 1.27 1.27)) (hide yes)))
  (property "Datasheet" "https://www.vishay.com/docs/83335/bzx384g.pdf" (at 151.13 146.05 0) (effects (font (size 1.27 1.27)) (hide yes)))
  (property "Description" "" (at 151.13 146.05 0) (effects (font (size 1.27 1.27)) (hide yes)))
  (property "AliExpress" "https://www.aliexpress.com/item/1005006143480992.html" (at 151.13 146.05 0) (effects (font (size 1.27 1.27)) (hide yes)))
  (pin "1")
  (pin "2"))
 (symbol
  (lib_id "Device:C")
  (at 113.03 78.74 0)
  (unit 1)
  (exclude_from_sim no)
  (in_bom yes)
  (on_board yes)
  (dnp no)
  (property "Reference" "C3" (at 115.951 77.5716 0) (effects (font (size 1.27 1.27)) (justify left)))
  (property "Value" "100n" (at 115.951 79.883 0) (effects (font (size 1.27 1.27)) (justify left)))
  (property "Footprint" "FRANK:Capacitor (0805)" (at 113.9952 82.55 0) (effects (font (size 1.27 1.27)) (hide yes)))
  (property "Datasheet" "https://eu.mouser.com/datasheet/2/40/KGM_X7R-3223212.pdf" (at 113.03 78.74 0) (effects (font (size 1.27 1.27)) (hide yes)))
  (property "Description" "" (at 113.03 78.74 0) (effects (font (size 1.27 1.27)) (hide yes)))
  (property "AliExpress" "https://www.aliexpress.com/item/33008008276.html" (at 113.03 78.74 0) (effects (font (size 1.27 1.27)) (hide yes)))
  (pin "1")
  (pin "2")))
